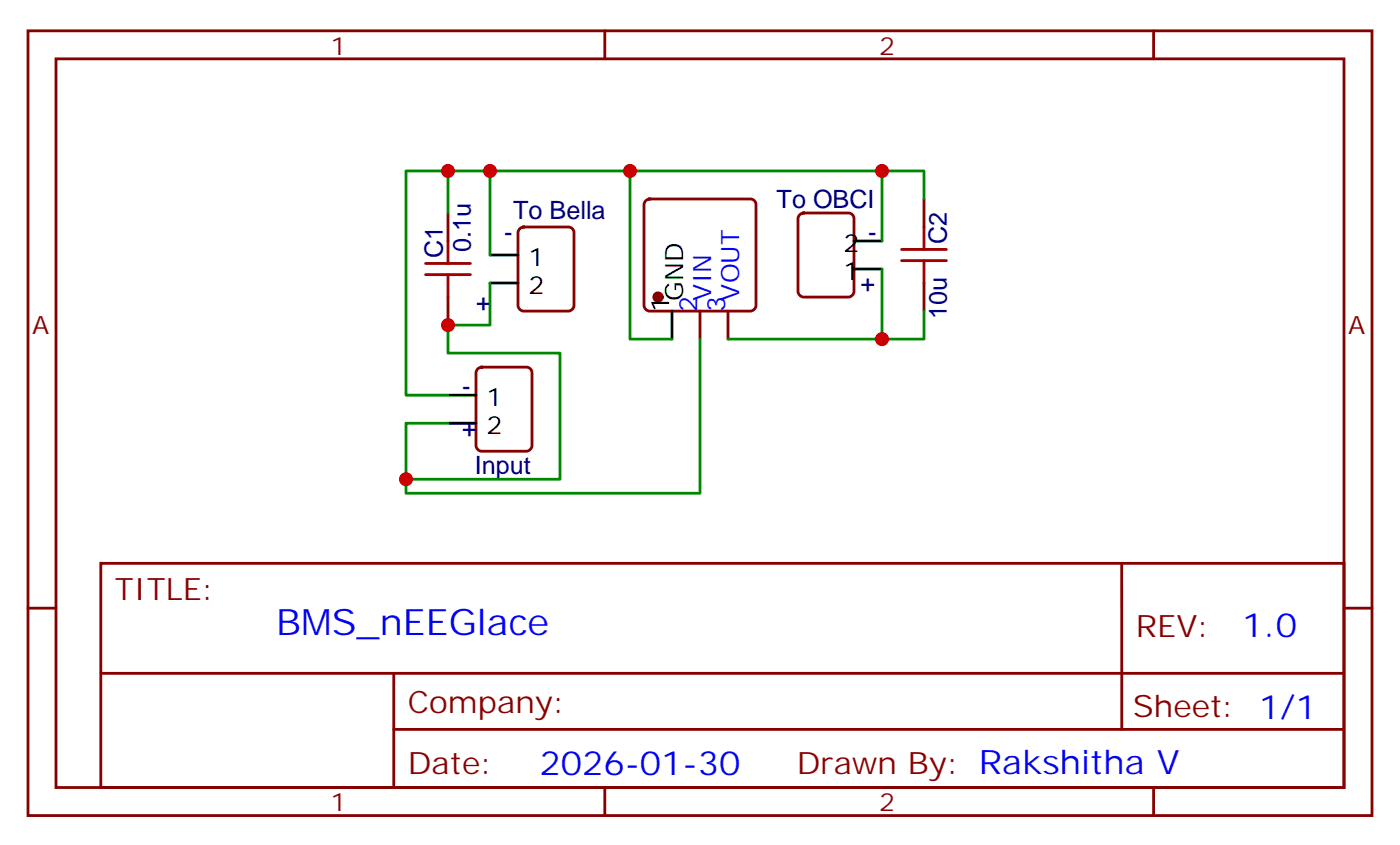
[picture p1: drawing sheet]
<svg xmlns="http://www.w3.org/2000/svg" width="176mm" height="106mm" viewBox="0 0 176 106" stroke-linecap="round" stroke-linejoin="round" font-family="sans-serif">
<g fill="none" stroke="#870000" stroke-width=".35">
<path d="M3.5 3.9h169.4v98.8h-169.4zM7.1 7.4h162.2v91.7h-162.2zM76.2 3.9v3.5M145.3 3.9v3.5M56.4 26.8v3.5M56.4 37.4v3.5M65.5 28.8l.5-.2h5.6a.71 .71 0 0 1 .7 .7v9.2a.76 .76 0 0 1-.7 .7h-5.6a.76 .76 0 0 1-.7-.7v-9.2zM81.4 25.3l.4-.3h12.7a.71 .71 0 0 1 .7 .8v12.7a.76 .76 0 0 1-.7 .7h-12.7a.76 .76 0 0 1-.7-.7v-12.7zM88.2 39.2v3.5M91.7 39.2v3.5M100.8 27l.4-.2h5.7a.71 .71 0 0 1 .7 .7v9.2a.76 .76 0 0 1-.7 .7h-5.7a.76 .76 0 0 1-.7-.7v-9.2zM116.4 25v3.6"/>
<path d="M116.4 35.6v3.6M60.2 46.4l.5-.2h5.6a.71 .71 0 0 1 .7 .7v9.2a.76 .76 0 0 1-.7 .7h-5.6a.76 .76 0 0 1-.7-.7v-9.2zM3.5 76.6h3.6M12.7 70.9h156.6v28.2h-156.6zM141.3 70.9v20.9M169.3 76.6h3.6M12.7 84.8h156.5M49.6 91.8h119.6M49.6 84.8v14.1M76.2 99.1v3.6M145.3 99.1v3.6"/>
</g>
<path d="M61.7 32.1h3.6M61.7 35.6h3.6M84.7 39.2v3.5M107.6 33.9h3.5M107.6 30.3h3.5M56.4 49.7h3.6M56.4 53.3h3.6" fill="none" stroke="#000" stroke-width=".35"/>
<path d="M53.6 34.6h5.7M53.6 33.2h5.7M56.4 30.3v2.9M56.4 34.6v2.8M113.6 32.8h5.6M113.6 31.4h5.6M116.4 28.6v2.8M116.4 32.8v2.8" fill="none" stroke="#a10000" stroke-width=".35"/>
<circle cx="82.9" cy="37.4" r=".53" fill="#870000" stroke="#870000" stroke-width=".35"/>
<path d="M56.4 21.5v5.3M61.7 32.1v-10.6h-10.5v28.2h5.2M61.7 35.6v5.3h-5.3v3.6h14.2v15.8h-19.4v-7h5.2M61.7 21.5h17.7v21.2h5.3M79.4 21.5h31.7M111.1 33.9v8.8h-19.4M116.4 25v-3.5h-5.3v8.8M116.4 39.2v3.5h-5.3M88.2 42.7v19.4h-37v-1.8" fill="none" stroke="#008700" stroke-width=".35"/>
<g fill="#c00">
<circle cx="56.4" cy="40.9" r=".88"/>
<circle cx="111.1" cy="42.7" r=".88"/>
<circle cx="56.4" cy="21.5" r=".88"/>
<circle cx="61.7" cy="21.5" r=".88"/>
<circle cx="51.2" cy="60.3" r=".88"/>
<circle cx="111.1" cy="21.5" r=".88"/>
<circle cx="79.4" cy="21.5" r=".88"/>
</g>
<text font-size="4.6" fill="#00f" x="34.8" y="79.9">BMS_nEEGlace</text>
<g font-size="4.2" fill="#00f">
<text x="156.5" y="80.2">1.0</text>
<text x="68" y="97.5">2026-01-30</text>
</g>
<g font-size="3.9" fill="#800">
<text x="14.5" y="75.5">TITLE:</text>
<text x="143.1" y="80.2">REV:</text>
<text x="51.4" y="89.7">Company:</text>
<text x="142.7" y="90.3">Sheet: 1/1</text>
<text x="51.4" y="97.4">Date:</text>
<text x="100.4" y="97.5">Drawn By: Rakshitha V</text>
</g>
<g font-size="3.2" fill="#800">
<text x="41.6" y="6.9">1</text>
<text x="110.8" y="6.9">2</text>
<text x="4.1" y="42">A</text>
<text x="169.9" y="42">A</text>
<text x="41.6" y="102.1">1</text>
<text x="110.8" y="102.1">2</text>
</g>
<g font-size="3.2" fill="#000080">
<text x="64.7" y="27.5">To Bella</text>
<text x="97.8" y="26.2">To OBCI</text>
<text x="55.8" y="32.5" transform="rotate(-90 55.8 32.5)">C1</text>
<text x="59.3" y="31.8" transform="rotate(-90 59.3 31.8)">0.1u</text>
<text x="63.5" y="30.3">-</text>
<text x="109.4" y="30.3">-</text>
<text x="119.3" y="30.7" transform="rotate(-90 119.3 30.7)">C2</text>
<text x="60" y="39.2">+</text>
<text x="108.4" y="36.8">+</text>
<text x="119.3" y="40.1" transform="rotate(-90 119.3 40.1)">10u</text>
<text x="58.2" y="49.7">-</text>
<text x="58.2" y="55">+</text>
<text x="59.8" y="59.7">Input</text>
</g>
<g font-size="3.2">
<text x="66.6" y="33.5">1</text>
<text x="106.3" y="35.3">1</text>
<text x="106.3" y="31.8">2</text>
<text x="66.6" y="37">2</text>
<text x="84.3" y="39.3" transform="rotate(-90 84.3 39.3)">1</text>
<text x="86.1" y="37.9" transform="rotate(-90 86.1 37.9)">GND</text>
<text x="61.3" y="51.2">1</text>
<text x="61.3" y="54.7">2</text>
</g>
<g font-size="3.2" fill="#00f">
<text x="87.8" y="39.3" transform="rotate(-90 87.8 39.3)">2</text>
<text x="89.6" y="37.9" transform="rotate(-90 89.6 37.9)">VIN</text>
<text x="91.4" y="39.3" transform="rotate(-90 91.4 39.3)">3</text>
<text x="93.1" y="37.9" transform="rotate(-90 93.1 37.9)">VOUT</text>
</g>
</svg>
